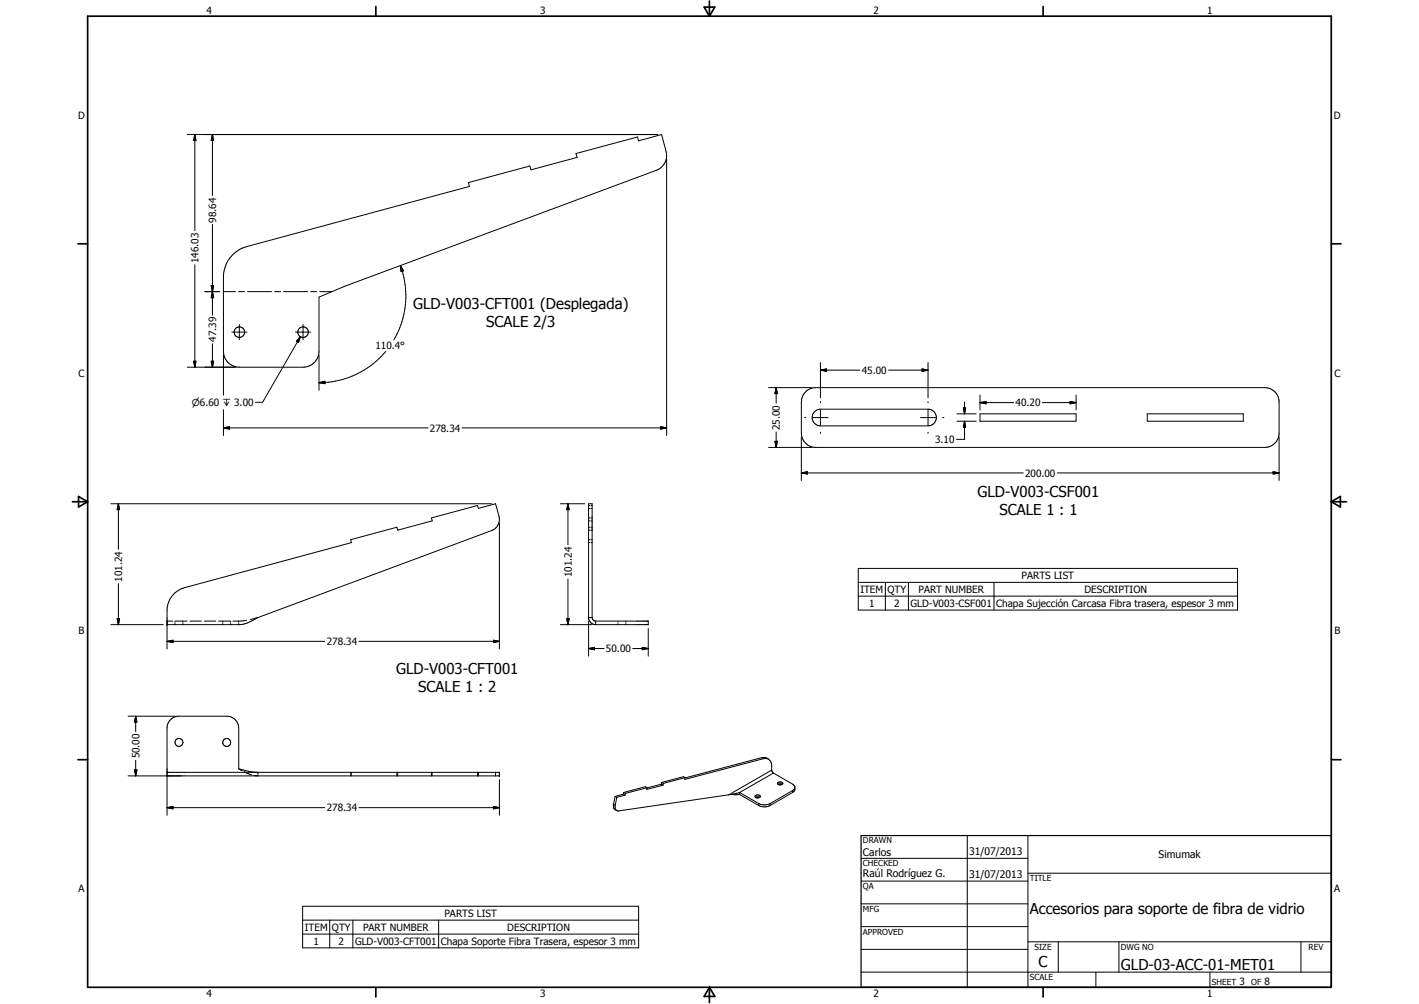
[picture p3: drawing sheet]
<svg xmlns="http://www.w3.org/2000/svg" width="594mm" height="420mm" viewBox="0 0 594 420" stroke-linecap="round" stroke-linejoin="round" font-family="sans-serif">
<g fill="none" stroke="#000" stroke-width=".42">
<path d="M78.4 56.3h197M81.6 56.3l.4 2.5h-.9zM81.6 56.3v40.2M88.9 56.3l.5 2.5h-1zM88.9 56.3v25.6M279.1 66.6v115.6M88.9 93.9v38M81.6 110.8v42.9M88.4 119.5h1l-.5 2.5zM88.4 119.5l1 5.1h-1l1-5.1zM97.4 106.6a13 13 0 0 1 6-3.4l93.1-25.2-.4-1.6 25.7-6.9 .5 1.6 19.3-5.2-.5-1.6 25.8-7 .4 1.6 9.7-2.6 1.8 7a6.6 6.6 0 0 1-4.1 8l-130.4 48.5-10.7 4.5v22.7a6.6 6.6 0 0 1-6.7 6.7h-26.7a6.7 6.7 0 0 1-6.7-6.7v-31a13.4 13.4 0 0 1 3.9-9.4zM167.6 111.1l1.3 2.2-1 .4z"/>
<path d="M167.6 111.1a36.4 36.4 0 0 1-2.7 31.1M85.8 122h6.1M88.9 122l.5 2.6h-1zM93.5 122h5.1M97 139h6.4M99.9 122h2.5M100.2 135.8v6.4M103.6 122h10.1M115 122h2.5M118.7 122h10.1M123.7 139h6.3M126.9 135.8v6.4"/>
<path d="M130.1 122h2.5M133.9 122h5M78.4 153.7h20.2M81.1 151.2h.9l-.4 2.5zM88.4 151.2h1l-.5 2.5zM88.9 143.9v9.8M93.5 148.6v16.8M125.8 140.9l-.8 2.4-.9-.5zM125.8 140.9l-15.9 27.5h-3M133.6 148.6v14.7M161.5 147a36.4 36.4 0 0 1-27.9 13.1M343.5 154.9l2.5-.5v1z"/>
<path d="M343.5 151.7v14.8M343.5 154.9h16.5M372 154.9h16.5M386 154.4l2.5 .5-2.5 .5zM388.5 151.7v14.8M93.5 179.1l2.5-.5v1zM93.5 171.4v10.8M93.5 179.1h85.7M133.6 160.1l2.4-.5 .1 1zM193.5 179.1h85.6M276.6 178.6l2.5 .5-2.5 .5zM321.8 162.2h18.1"/>
<path d="M324.9 162.2l.6 2.5h-1.1zM324.9 162.2v6.5M336.8 174.8h.5M337.3 164a6 6 0 0 1 4.2-1.8h188a6 6 0 0 1 6 6v13a6.1 6.1 0 0 1-6 6h-188a6.1 6.1 0 0 1-6-6v-13a5.8 5.8 0 0 1 1.8-4.2zM340.3 174.8h6.4M341 172.3l2.1-1.1h45.9a3.5 3.5 0 0 1 3 3.7 3.5 3.5 0 0 1-3.5 3.3h-45a3.5 3.5 0 0 1-3.2-2.1 3.5 3.5 0 0 1 .7-3.8zM343.5 168.1v.5M343.5 171.6v6.3M385.4 174.8h6.3M388.5 168.1v.5M388.5 171.6v6.3M394.7 174.8h.5"/>
<path d="M400.6 176.3h8.1M400.6 173.2h8.1M403.3 170.7h1l-.5 2.5zM403.8 176.3l.5 2.5h-1zM403.8 168.2v5M403.8 176.3v7.6h-3.4M410.3 168.5l2.5-.5v1zM410.3 165.3v6.3M410.3 173.2h40.2v3.1h-40.2zM410.3 168.5h14.1M436.4 168.5h14.1M448 168l2.5 .5-2.5 .5z"/>
<path d="M450.5 165.3v6.3M480.3 173.2h40.2v3.1h-40.2zM321.8 187.2h18.1M324.4 184.7h1.1l-.6 2.5zM324.9 180.7v6.5M335.5 197.9l2.5-.5v1zM335.5 182.8v18.3M335.5 197.9h92.9M343.5 180.9v.5M388.5 180.9v.5M442.7 197.9h92.8M533 197.4l2.5 .5-2.5 .5z"/>
<path d="M535.5 182.8v18.3M46.4 210.8h159.5M49.6 210.8l.5 2.5h-1zM49.6 210.8v19.1M209.1 218.9v52.7M234.6 210.8h10.2M237.8 210.8l.5 2.5h-1zM237.8 210.8v17.2M246.4 216.7h.5M246.4 218h.5M246.4 211.5h.5M246.4 212.8h.5"/>
<path d="M247.4 216.7h.5M247.4 218h.5M247.4 211.5h.5M247.4 212.8h.5M246.4 225.8h.5M246.4 227.1h.5M246.4 220.6h.5M246.4 221.9h.5M247.4 225.8h.5M247.4 227.1h.5M247.4 220.6h.5M247.4 221.9h.5"/>
<path d="M359.3 237.9h158.8v17.4h-158.8zM49.1 258.9h1l-.5 2.5zM49.6 244.2v17.2M69.9 259.9h2.4M73.3 259.9v.5M73.5 259.9h4.8M76.6 259.9v.5M79.5 259.9h4.8M85.5 259.9h4.8M91.5 259.9h4.8M93.3 259.9v.5M96.6 259.9v.5"/>
<path d="M97.5 259.9h2.4M99.9 259.9v.5M103.2 259.6l-3.3 .3M108 258.4l-3.2 .9M108 258.4l-.5 .3a16.5 16.5 0 0 1-7 2.7h-30.6M108 258.4l97.8-36.4a5.1 5.1 0 0 0 3.1-5.9l-1.4-5.3-7.2 2-.4-1.3-19.3 5.2 .4 1.3-14.5 3.9-.3-1.3-19.4 5.2 .3 1.3-69.8 18.8a10 10 0 0 0-7.4 9.7v16M237.3 258.9h1l-.5 2.5zM237.8 242.3v19.1M246.4 258.4h1.5M247.9 258.4v-47.6h-1.5v47.9a3.1 3.1 0 0 0 2.7 2.7h22.3v-1.5h-22M247.9 258.4a1.52 1.52 0 0 0 1.5 1.5M249.4 259.9v1.5"/>
<path d="M258.7 259.9v.5M262 259.9v.5M359.3 243.7h158.8M359.3 249.5h158.8M370.7 243.7v11.6M380.3 243.7v11.6M416.1 243.7v11.6M46.4 261.4h21.9M69.9 268.4l2.5-.5v1zM69.9 268.4h66.1M73.3 260.9v.5M76.6 260.9v.5"/>
<path d="M93.3 260.9v.5M96.6 260.9v.5M99.9 260.9v.5M150.3 268.4h58.8M206.6 267.9l2.5 .5-2.5 .5zM234.6 261.4h13.2M246.4 271.4l2.5-.5v1zM246.4 260v14.6M246.4 271.4h6.5M258.7 260.9v.5M262 260.9v.5M264.9 271.4h6.5"/>
<path d="M268.9 270.9l2.5 .5-2.5 .5zM271.4 263v11.6M53.6 299.7h19.7M56.8 299.7l.5 2.5h-1zM56.8 299.7v6.5M56.8 318.2v6.5M318.9 317.1l-32.1 8.4M318.9 317.1l1.5-.1 1.3 .7M318.9 317.1l.7 .4M319.6 317.5a2.64 2.64 0 0 1 3.5 2.8v2M319.6 317.5l-32.9 8.7 .1-.8M56.3 322.2h1l-.5 2.5z"/>
<path d="M69.9 338l2.5-.5v1zM69.9 323.2h139.2v1.5h-155.5M69.9 338h66.1M99.9 321.7v-17a5 5 0 0 0-4.5-5h-21a5 5 0 0 0-4.5 5v36.5M99.9 321.7l5 1.3 3.1 .3M99.9 321.7l1.5 .9M102.2 323l3.2 1.3M106.2 324.5l.8 .2M108 323.5v.5M108 324.4v.3h-.5M146.8 323.2v1.5M147.1 323.2v.5"/>
<path d="M147.1 324.2v.5M150.3 338h58.8M166.2 323.2v1.5M166.5 323.2v1.5M180.6 323.2v1.5M181 323.2v.5M181 324.2v.5M199.9 323.2v1.5M200.3 323.2v1.5M206.6 337.5l2.5 .5-2.5 .5zM207.5 323.2v1.5M209.1 326.3v14.9"/>
<path d="M256.9 336.5l.7 .4M256.9 336.5a1.98 1.98 0 0 0 1.3 2.7M257.5 333.3l-.6 3.2M257.5 333.3l.7 .4M257.6 336.9l-.1 .4a1.78 1.78 0 0 0 .7 2M258.2 333.7l-.6 3.2M260.9 332.4l-3.4 .9M260.9 332.4l.8 .4M261.1 331.6l-.2 .8M261.1 331.6l.7 .4M261.7 332.8l-3.5 .9M261.8 332l-.1 .8"/>
<path d="M270.9 329.6l-.7-.4-9.1 2.4M270.9 329.6l-9.1 2.4M276.9 328.2l-6 1.5M276.9 328.2l.7 .4M277 327.4l-.1 .8M277 327.4l.7 .4M277.6 328.6l-6.8 1.8 .1-.8M277.7 327.8l-.1 .8M286.8 325.4l-.7-.4-9.1 2.4M286.8 325.4l-9.1 2.4M305.1 332.6l-46.9 6.7M306.1 332.4l3.6 .1"/>
<path d="M309.7 331.6l8 4.7M309.7 332.5l8 4.6M309.7 331.6v.9M309.7 331.6l-4.6 1M316.2 333a1.09 1.09 0 0 1 1.2-.4 1.09 1.09 0 0 1 .8 .9l-.5 .3a.92 .92 0 0 1-1 .1 .92 .92 0 0 1-.5-.9zM316.4 333.7h1.6M317.7 337.1a5.2 5.2 0 0 0 4.7 0M317.7 336.3a5.4 5.4 0 0 0 4.7 0M317.7 336.3v.8M322.4 336.3v.8M323.1 322.3l.7 1.2M323.1 322.3l-18 10.3"/>
<path d="M323.8 323.5l8.6 5 .4 .7v1.4l-1 1M323.8 323.5l-14.1 8.1M325.7 327.6l.8-.4a.71 .71 0 0 1 1 .1 .71 .71 0 0 1-.1 1 1.1 1.1 0 0 1-1.8-.6zM325.8 328.3l.6-.3 1.1 .3M331.8 330.8v.8M331.8 330.8l-9.4 5.5M331.8 331.6l-9.4 5.5M332.8 329.7l-1 1.1M360.5 359.2h69.9M405 349.7v63.5M430.4 349.7v63.5M126.7 379.3h140.7v17.4h-140.7z"/>
<path d="M360.5 368.7h69.9M360.5 378.2h69.9M430.4 365.4h127M126.7 385.1h140.7M126.7 390.9h140.7M138 385.1v11.6M147.7 385.1v11.6M183.6 385.1v11.6M360.5 387.8h69.9M360.5 397.3h69.9M430.4 394.1h127M443.1 394.1v12.7"/>
<path d="M468.5 394.1v12.7M544.7 394.1v12.7M360.5 406.8h196.9M458.8 406.8v6.4M506.6 406.8v6.4"/>
<circle cx="100.2" cy="139" r="2.2"/>
<circle cx="126.9" cy="139" r="2.21"/>
<circle cx="74.9" cy="310.7" r="1.66"/>
<circle cx="94.9" cy="310.7" r="1.65"/>
</g>
<g fill="#000">
<circle cx="69.9" cy="261.4" r=".18"/>
<circle cx="209.1" cy="324.7" r=".18"/>
<circle cx="209.1" cy="323.2" r=".18"/>
</g>
<g fill="none" stroke="#000" stroke-width=".71">
<path d="M36.7 6.8h520.7v406.4h-520.7zM157.3 2.7v4.1M294.8 3h4.4l-2.2 3.8zM297 .4v6.4M436.7 2.7v4.1M32.6 102h4.1M557.4 102h4M30.3 210h6.4M32.9 207.8l3.8 2.2-3.8 2.2zM557.4 210h6.3M557.4 210l3.8-2.2v4.4zM32.6 317.9h4.1"/>
<path d="M557.4 317.9h4M157.3 413.2v4M297 413.2v6.3M297 413.2l2.2 3.8h-4.4zM436.7 413.2v4"/>
</g>
<path d="M360.5 349.7h196.9v63.5h-196.9z" fill="none" stroke="#000" stroke-width=".51"/>
<g fill="#000">
<path d="M81.6 56.3l.4 2.5h-.9zM88.9 56.3l.5 2.5h-1zM88.4 119.5h1l-.5 2.5zM167.6 111.1l1.3 2.2-1 .4zM88.9 122l.5 2.6h-1zM81.1 151.2h.9l-.4 2.5zM88.4 151.2h1l-.5 2.5zM125.8 140.9l-.8 2.4-.9-.5zM133.6 160.1l2.4-.5 .1 1zM343.5 154.9l2.5-.5v1zM386 154.4l2.5 .5-2.5 .5zM93.5 179.1l2.5-.5v1z"/>
<path d="M276.6 178.6l2.5 .5-2.5 .5zM324.9 162.2l.6 2.5h-1.1zM403.3 170.7h1l-.5 2.5zM403.8 176.3l.5 2.5h-1zM410.3 168.5l2.5-.5v1zM448 168l2.5 .5-2.5 .5zM324.4 184.7h1.1l-.6 2.5zM335.5 197.9l2.5-.5v1zM533 197.4l2.5 .5-2.5 .5zM49.6 210.8l.5 2.5h-1zM237.8 210.8l.5 2.5h-1zM49.1 258.9h1l-.5 2.5z"/>
<path d="M237.3 258.9h1l-.5 2.5zM69.9 268.4l2.5-.5v1zM206.6 267.9l2.5 .5-2.5 .5zM246.4 271.4l2.5-.5v1zM268.9 270.9l2.5 .5-2.5 .5zM56.8 299.7l.5 2.5h-1zM56.3 322.2h1l-.5 2.5zM69.9 338l2.5-.5v1zM206.6 337.5l2.5 .5-2.5 .5z"/>
</g>
<g font-size="6.3">
<text x="172.9" y="129.2">GLD-V003-CFT001 (Desplegada)</text>
<text x="203.5" y="136.7">SCALE 2/3</text>
<text x="409.2" y="207.9">GLD-V003-CSF001</text>
<text x="418.4" y="215.4">SCALE 1 : 1</text>
<text x="165.8" y="281.9">GLD-V003-CFT001</text>
<text x="175.1" y="289.5">SCALE 1 : 2</text>
<text x="431.1" y="382.6">Accesorios para soporte de fibra de vidrio</text>
<text x="434.8" y="404.7">C</text>
<text x="469.2" y="406">GLD-03-ACC-01-MET01</text>
</g>
<g font-size="4.4">
<text x="361.3" y="358.4">Carlos</text>
<text x="405.7" y="357.7">31/07/2013</text>
<text x="485" y="359.2">Simumak</text>
<text x="361.3" y="367.1">Raúl Rodríguez G.</text>
<text x="405.7" y="367.2">31/07/2013</text>
</g>
<g font-size="4.2">
<text x="86.4" y="5.8">4</text>
<text x="226.1" y="5.8">3</text>
<text x="365.7" y="5.8">2</text>
<text x="505.4" y="5.8">1</text>
<text x="32.8" y="49.6">D</text>
<text x="558.5" y="49.6">D</text>
<text x="90.5" y="93.1" transform="rotate(-90 90.5 93.1)">98.64</text>
<text x="83.1" y="110.1" transform="rotate(-90 83.1 110.1)">146.03</text>
<text x="90.5" y="143.1" transform="rotate(-90 90.5 143.1)">47.39</text>
<text x="157.2" y="146.2">110.4°</text>
<text x="32.9" y="157.6">C</text>
<text x="360.8" y="156.4">45.00</text>
<text x="558.7" y="157.6">C</text>
<text x="425.2" y="170.1">40.20</text>
<text x="326.5" y="180" transform="rotate(-90 326.5 180)">25.00</text>
<text x="180" y="180.6">278.34</text>
<text x="391.5" y="185.4">3.10</text>
<text x="429.2" y="199.4">200.00</text>
<text x="51.1" y="243.4" transform="rotate(-90 51.1 243.4)">101.24</text>
<text x="239.3" y="241.5" transform="rotate(-90 239.3 241.5)">101.24</text>
<text x="427.7" y="242.4">PARTS LIST</text>
<text x="360.2" y="248.1">ITEM</text>
<text x="371.6" y="248.2">QTY</text>
<text x="384.5" y="248.1">PART NUMBER</text>
<text x="454" y="248.2">DESCRIPTION</text>
<text x="363.8" y="253.9">1</text>
<text x="374.4" y="254">2</text>
<text x="381.2" y="254">GLD-V003-CSF001</text>
<text x="417" y="254.1">Chapa Sujección Carcasa Fibra trasera, espesor 3 mm</text>
<text x="32.9" y="265.5">B</text>
<text x="136.8" y="270">278.34</text>
<text x="558.7" y="265.5">B</text>
<text x="253.7" y="273">50.00</text>
<text x="58.4" y="317.4" transform="rotate(-90 58.4 317.4)">50.00</text>
<text x="136.8" y="339.5">278.34</text>
<text x="32.9" y="373.4">A</text>
<text x="558.6" y="373.4">A</text>
<text x="186.1" y="383.8">PARTS LIST</text>
<text x="127.6" y="389.5">ITEM</text>
<text x="139" y="389.6">QTY</text>
<text x="152" y="389.5">PART NUMBER</text>
<text x="212.4" y="389.6">DESCRIPTION</text>
<text x="131.3" y="395.3">1</text>
<text x="141.8" y="395.4">2</text>
<text x="148.6" y="395.4">GLD-V003-CFT001</text>
<text x="184.6" y="395.4">Chapa Soporte Fibra Trasera, espesor 3 mm</text>
<text x="518.9" y="412.3">3</text>
<text x="529.4" y="412.3">8</text>
<text x="86.4" y="417.2">4</text>
<text x="226.1" y="417.2">3</text>
<text x="365.7" y="417.2">2</text>
<text x="505.4" y="417.2">1</text>
</g>
<text font-size="4" x="80.3" y="169.9">n6.60 x 3.00</text>
<g font-size="3.5">
<text x="361.3" y="353">DRAWN</text>
<text x="361.3" y="362.5">CHECKED</text>
<text x="431.1" y="368.7">TITLE</text>
<text x="361.3" y="372.1">QA</text>
<text x="361.3" y="381.6">MFG</text>
<text x="361.3" y="391.1">APPROVED</text>
<text x="433.1" y="397.5">SIZE</text>
<text x="469.2" y="397.5">DWG NO</text>
<text x="547.9" y="397.4">REV</text>
<text x="431.1" y="410.2">SCALE</text>
<text x="507.3" y="412.3">SHEET</text>
<text x="523.8" y="412.3">OF</text>
</g>
</svg>
